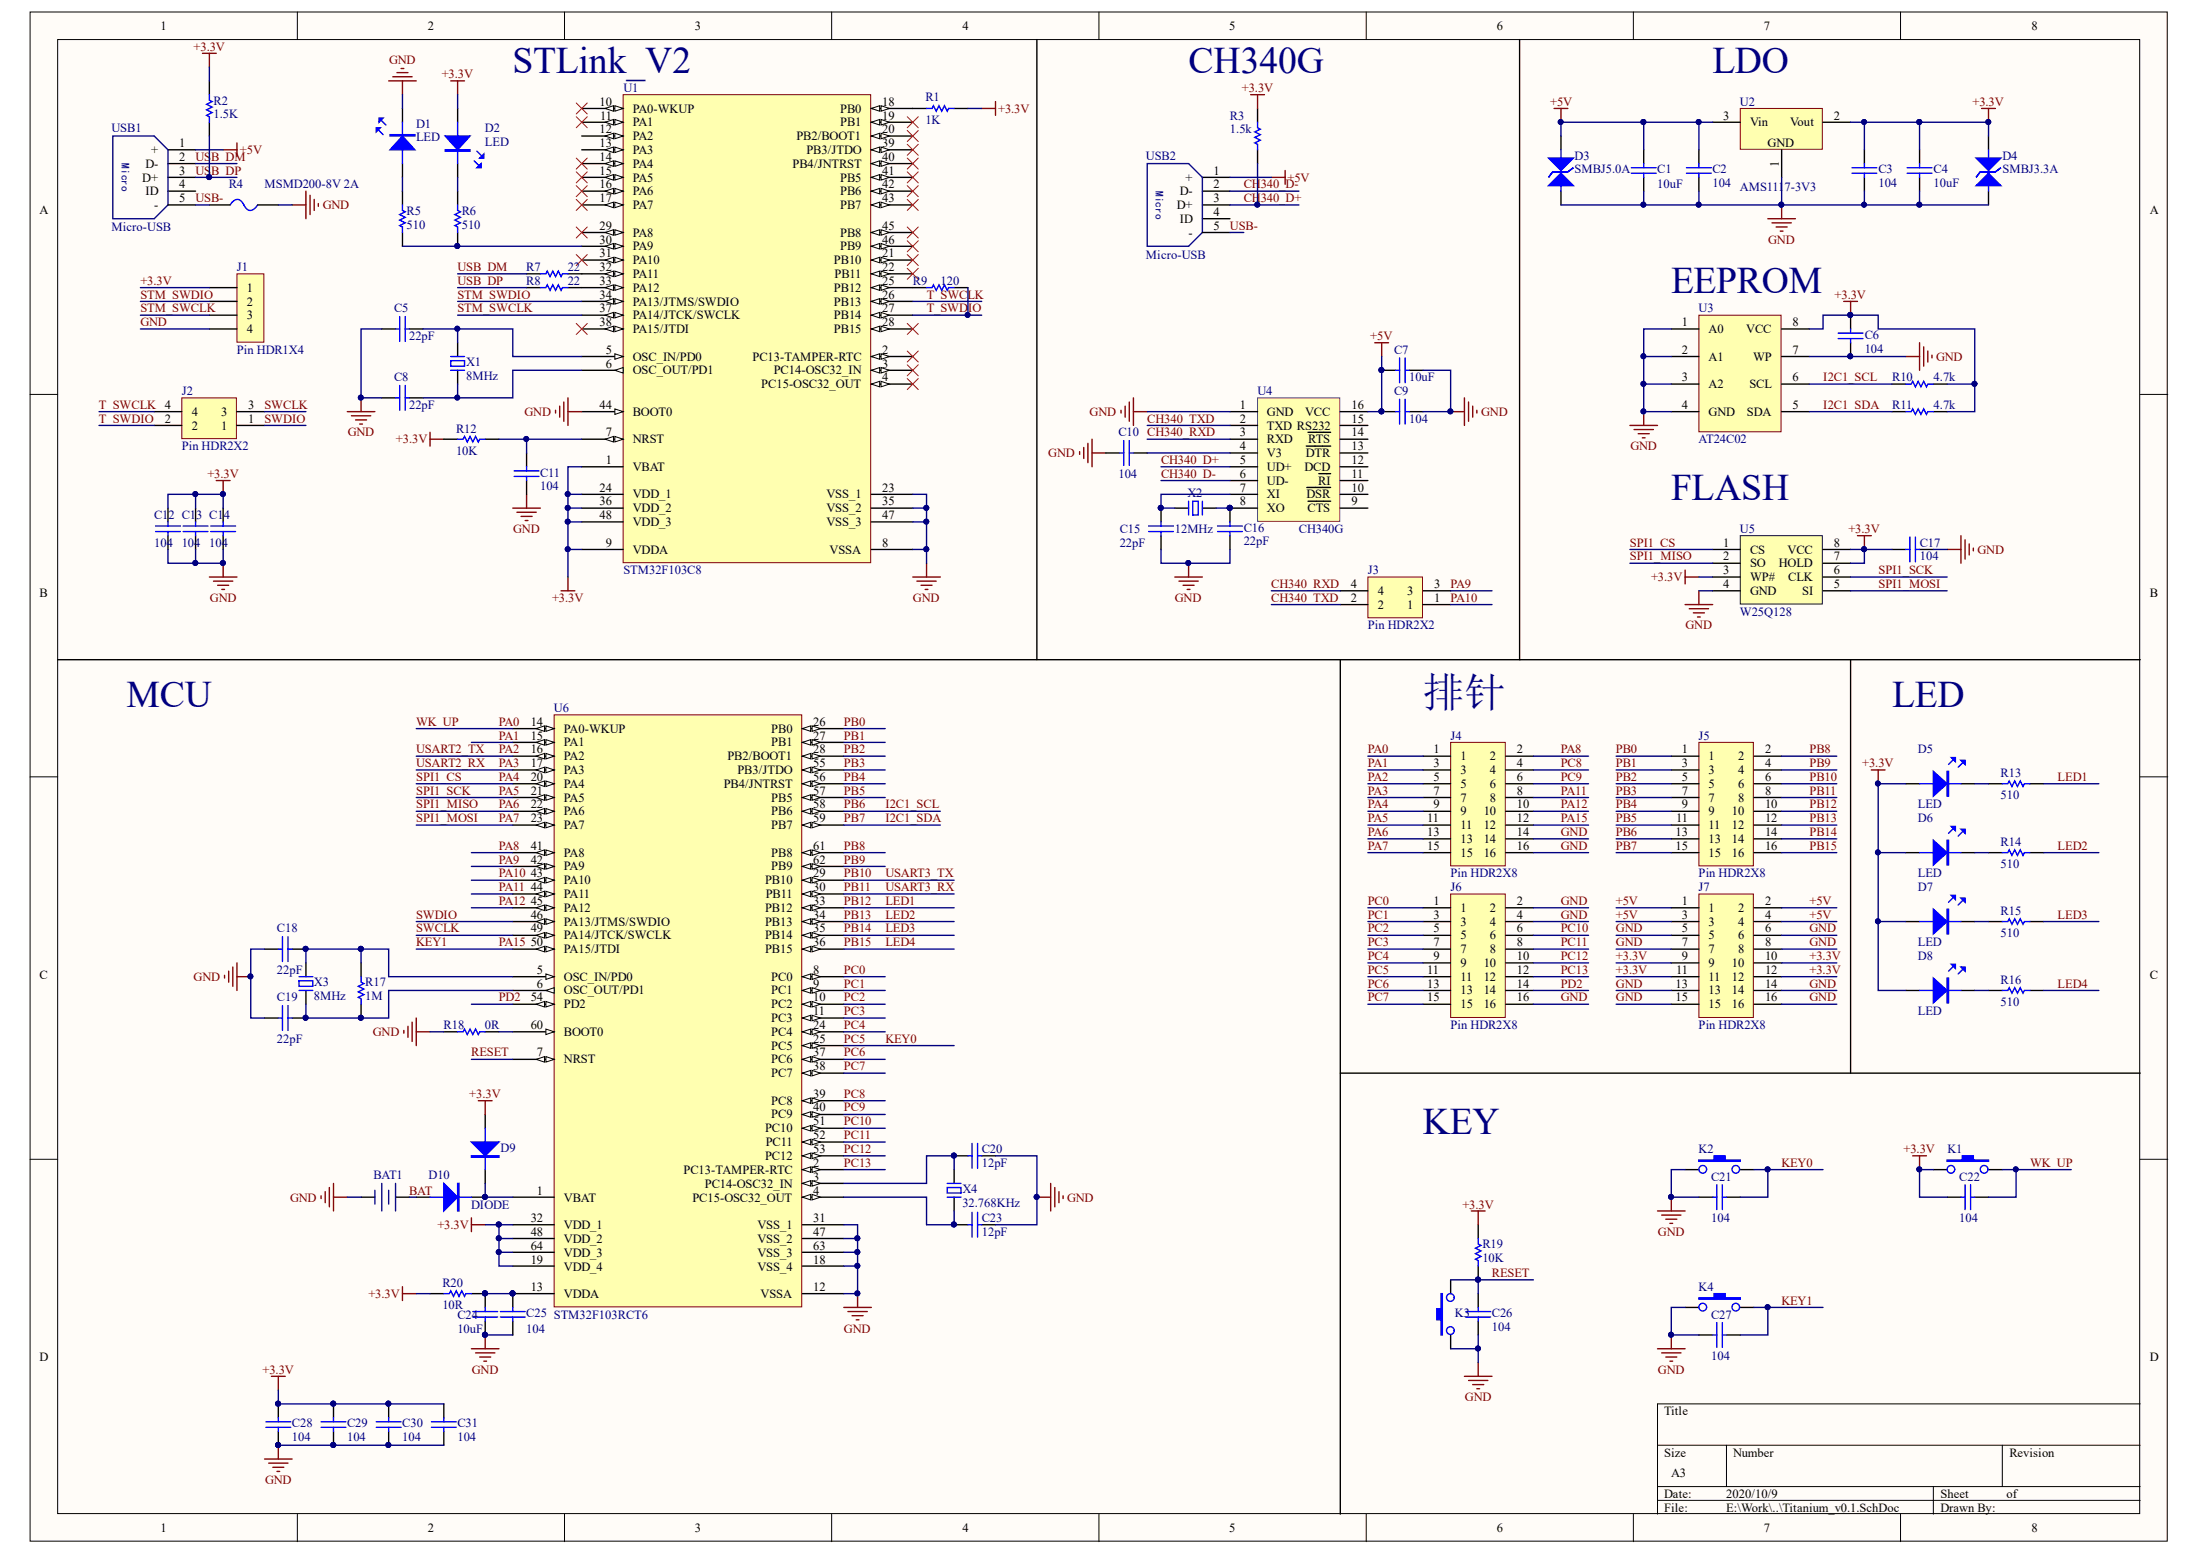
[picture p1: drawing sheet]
# Altium project Titanium_v0.1.PrjPcb
1 sheet, 85 parts. Net scope: global (net labels, ports and power ports of the same name join across sheets).
Board file: Titanium_v0.1.pcbdoc

## Sheet Titanium_v0.1.SchDoc
size A3

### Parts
BAT1  CR1220  [CR1220-A]  (value not drawn)
C1  10uF  [1210C]
C2  104  [0603C]
C3  104  [0603C]
C4  10uF  [1210C]
C5  22pF  [0603C]
C6  104  [0603C]
C7  10uF  [0603C]
C8  22pF  [0603C]
C9  104  [0603C]
C10  104  [0603C]
C11  104  [0603C]
C12  104  [0603C]
C13  104  [0603C]
C14  104  [0603C]
C15  22pF  [0603C]
C16  22pF  [0603C]
C17  104  [0603C]
C18  22pF  [0603C]
C19  22pF  [0603C]
C20  12pF  [0603C]
C21  104  [0603C]
C22  104  [0603C]
C23  12pF  [0603C]
C24  10uF  [0603C]
C25  104  [0603C]
C26  104  [0603C]
C27  104  [0603C]
C28  104  [0603C]
C29  104  [0603C]
C30  104  [0603C]
C31  104  [0603C]
D1  LED  [LED-0603B]
D2  LED  [LED-0603B]
D3  SMBJ5.0A  [SMB/DO-214AA]
D4  SMBJ3.3A  [SMB/DO-214AA]
D5  LED  [LED-0603B]
D6  LED  [LED-0603B]
D7  LED  [LED-0603B]
D8  LED  [LED-0603B]
D9  DIODE  [LL34]  (value not drawn)
D10  DIODE  [LL34]
J1  Pin HDR1X4  [Pin HDR1X4/2.54mm-S]
J2  Pin HDR2X2  [Pin HDR2X2/2.54mm-S]
J3  Pin HDR2X2  [Pin HDR2X2/2.54mm-S]
J4  Pin HDR2X8  [Pin HDR2X8/2.54mm-S]
J5  Pin HDR2X8  [Pin HDR2X8/2.54mm-S]
J6  Pin HDR2X8  [Pin HDR2X8/2.54mm-S]
J7  Pin HDR2X8  [Pin HDR2X8/2.54mm-S]
K1  KEY  [DIP-6X6X5]  (value not drawn)
K2  KEY  [DIP-6X6X5]  (value not drawn)
K3  KEY  [DIP-6X6X5]  (value not drawn)
K4  KEY  [DIP-6X6X5]  (value not drawn)
R1  1K  [0603R]
R2  1.5K  [0603R]
R3  1.5k  [0603R]
R4  MSMD200-8V 2A  [0805R]
R5  510  [0603R]
R6  510  [0603R]
R7  22  [0603R]
R8  22  [0603R]
R9  120  [0603R]
R10  4.7k  [0603R]
R11  4.7k  [0603R]
R12  10K  [0603R]
R13  510  [0603R]
R14  510  [0603R]
R15  510  [0603R]
R16  510  [0603R]
R17  1M  [0603R]
R18  0R  [0603R]
R19  10K  [0603R]
R20  10R  [0603R]
U1  STM32F103C8  [LQFP48 7X7]
U2  AMS1117-3V3  [SOT89]
U3  AT24C02  [SOP8]
U4  CH340G  [SOP16]
U5  W25Q128  [SOIC8]
U6  STM32F103RCT6  [LQFP64 10x10]
USB1  Micro-USB  [USB-MICRO_A]
USB2  Micro-USB  [USB-MICRO_A]
X1  8MHz  [OSC 5032-2P]
X2  12MHz  [OSC HC-49SMD]
X3  8MHz  [OSC 5032-2P]
X4  32.768KHz  [OSC 3215-2P]

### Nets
+3.3V: C3.2 C4.2 C6.2 C12.1 C13.1 C14.1 C17.2 C22.1 C28.2 C29.2 C30.2 C31.2 D2.A D4.K D5.A D6.A D7.A D8.A D9.A J1.1 J7.9 J7.10 J7.11 J7.12 K1.1 R1.2 R2.2 R3.1 R10.2 R11.2 R12.1 R19.2 R20.1 U1.1(VBAT) U1.9(VDDA) U1.24(VDD_1) U1.36(VDD_2) U1.48(VDD_3) U2.2(Vout) U3.8(VCC) U5.3(WP#) U5.7(HOLD) U5.8(VCC) U6.19(VDD_4) U6.32(VDD_1) U6.48(VDD_2) U6.64(VDD_3)
+5V: C1.2 C2.2 C7.2 C9.2 D3.K J7.1 J7.2 J7.3 J7.4 U2.3(Vin) U4.16(VCC) USB1.1(+) USB2.1(+)
GND: BAT1.2 C1.1 C2.1 C3.1 C4.1 C5.2 C6.1 C7.1 C8.2 C9.1 C10.2 C11.2 C12.2 C13.2 C14.2 C15.1 C16.1 C17.1 C18.1 C19.1 C20.1 C21.1 C23.1 C24.1 C25.1 C26.1 C27.1 C28.1 C29.1 C30.1 C31.1 D1.K D3.A D4.A J1.4 J4.14 J4.16 J6.2 J6.4 J6.16 J7.5 J7.6 J7.7 J7.8 J7.13 J7.14 J7.15 J7.16 K2.1 K3.1 K4.1 R4.2 R18.1 U1.8(VSSA) U1.23(VSS_1) U1.35(VSS_2) U1.44(BOOT0) U1.47(VSS_3) U2.1(GND) U3.1(A0) U3.2(A1) U3.3(A2) U3.4(GND) U3.7(WP) U4.1(GND) U5.4(GND) U6.12(VSSA) U6.18(VSS_4) U6.31(VSS_1) U6.47(VSS_2) U6.63(VSS_3)
BAT: BAT1.1 D10.A
CH340_D+: R3.2 U4.5(UD+) USB2.3(D+)
CH340_D-: U4.6(UD-) USB2.2(D-)
CH340_RXD: J3.4 U4.3(RXD)
CH340_TXD: J3.2 U4.2(TXD)
I2C1_SCL: J5.13 R10.1 U3.6(SCL) U6.58(PB6)  [also labelled PB6]
I2C1_SDA: J5.15 R11.1 U3.5(SDA) U6.59(PB7)  [also labelled PB7]
KEY0: C21.2 J6.11 K2.3 U6.25(PC5)  [also labelled PC5]
KEY1: C27.2 J4.12 K4.3 U6.50(PA15/JTDI)  [also labelled PA15]
LED1: J5.10 R13.2 U6.33(PB12)  [also labelled PB12]
LED2: J5.12 R14.2 U6.34(PB13)  [also labelled PB13]
LED3: J5.14 R15.2 U6.35(PB14)  [also labelled PB14]
LED4: J5.16 R16.2 U6.36(PB15)  [also labelled PB15]
PA0: C22.2 J4.1 K1.3 U6.14(PA0-WKUP)  [also labelled WK_UP]
PA1: J4.3 U6.15(PA1)
PA2: J4.5 U6.16(PA2)  [also labelled USART2_TX]
PA3: J4.7 U6.17(PA3)  [also labelled USART2_RX]
PA4: J4.9 U5.1(CS) U6.20(PA4)  [also labelled SPI1_CS]
PA5: J4.11 U5.6(CLK) U6.21(PA5)  [also labelled SPI1_SCK]
PA6: J4.13 U5.2(SO) U6.22(PA6)  [also labelled SPI1_MISO]
PA7: J4.15 U5.5(SI) U6.23(PA7)  [also labelled SPI1_MOSI]
PA8: J4.2 U6.41(PA8)
PA9: J3.3 U6.42(PA9)
PA10: J3.1 U6.43(PA10)
PA11: J4.8 U6.44(PA11)
PA12: J4.10 U6.45(PA12)
PB0: J5.1 U6.26(PB0)
PB1: J5.3 U6.27(PB1)
PB2: J5.5 U6.28(PB2/BOOT1)
PB3: J5.7 U6.55(PB3/JTDO)
PB4: J5.9 U6.56(PB4/JNTRST)
PB5: J5.11 U6.57(PB5)
PB8: J5.2 U6.61(PB8)
PB9: J5.4 U6.62(PB9)
PB10: J5.6 U6.29(PB10)  [also labelled USART3_TX]
PB11: J5.8 U6.30(PB11)  [also labelled USART3_RX]
PC0: J6.1 U6.8(PC0)
PC1: J6.3 U6.9(PC1)
PC2: J6.5 U6.10(PC2)
PC3: J6.7 U6.11(PC3)
PC4: J6.9 U6.24(PC4)
PC6: J6.13 U6.37(PC6)
PC7: J6.15 U6.38(PC7)
PC8: J4.4 U6.39(PC8)
PC9: J4.6 U6.40(PC9)
PC10: J6.6 U6.51(PC10)
PC11: J6.8 U6.52(PC11)
PC12: J6.10 U6.53(PC12)
PC13: J6.12 U6.2(PC13-TAMPER-RTC)
PD2: J6.14 U6.54(PD2)
RESET: C26.2 K3.3 R19.1 U6.7(NRST)
STM_SWCLK: J1.3 U1.37(PA14/JTCK/SWCLK)
STM_SWDIO: J1.2 U1.34(PA13/JTMS/SWDIO)
SWCLK: J2.3 U6.49(PA14/JTCK/SWCLK)
SWDIO: J2.1 U6.46(PA13/JTMS/SWDIO)
T_SWCLK: J2.4 U1.26(PB13)
T_SWDIO: J2.2 R9.2 U1.27(PB14)
USB-: R4.1 USB1.5(-) USB2.5(-)
USB_DM: R7.1 USB1.2(D-)
USB_DP: R2.1 R8.1 USB1.3(D+)
NetC5_1: C5.1 U1.5(OSC_IN/PD0) X1.2
NetC8_1: C8.1 U1.6(OSC_OUT/PD1) X1.1
NetC10_1: C10.1 U4.4(V3)
NetC11_1: C11.1 R12.2 U1.7(NRST)
NetC15_2: C15.2 U4.7(XI) X2.2
NetC16_2: C16.2 U4.8(XO) X2.1
NetC18_2: C18.2 R17.2 U6.5(OSC_IN/PD0) X3.2
NetC19_2: C19.2 R17.1 U6.6(OSC_OUT/PD1) X3.1
NetC20_2: C20.2 U6.3(PC14-OSC32_IN) X4.1
NetC23_2: C23.2 U6.4(PC15-OSC32_OUT) X4.2
NetC24_2: C24.2 C25.2 R20.2 U6.13(VDDA)
NetD1_A: D1.A R5.2
NetD2_K: D2.K R6.2
NetD5_K: D5.K R13.1
NetD6_K: D6.K R14.1
NetD7_K: D7.K R15.1
NetD8_K: D8.K R16.1
NetD9_K: D9.K D10.K U6.1(VBAT)
NetR1_1: R1.1 U1.18(PB0)
NetR5_1: R5.1 R6.1 U1.30(PA9)
NetR7_2: R7.2 U1.32(PA11)
NetR8_2: R8.2 U1.33(PA12)
NetR9_1: R9.1 U1.25(PB12)
NetR18_2: R18.2 U6.60(BOOT0)

Not connected (* = marked no-connect by the designer): U1 2(PC13-TAMPER-RTC)* 3(PC14-OSC32_IN)* 4(PC15-OSC32_OUT)* 10(PA0-WKUP)* 11(PA1)* 12(PA2) 13(PA3) 14(PA4)* 15(PA5)* 16(PA6)* 17(PA7)* 19(PB1)* 20(PB2/BOOT1)* 21(PB10)* 22(PB11)* 28(PB15)* 29(PA8)* 31(PA10)* 38(PA15/JTDI)* 39(PB3/JTDO)* 40(PB4/JNTRST)* 41(PB5)* 42(PB6)* 43(PB7)* 45(PB8)* 46(PB9)*; U4 9(~{CTS}) 10(~{DSR}) 11(~{RI}) 12(DCD) 13(~{DTR}) 14(~{RTS}) 15(RS232); USB1 4(ID); USB2 4(ID)

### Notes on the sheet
- (near U1) STLink_V2
- (near R3) CH340G
- (near U2) LDO
- (near U3) EEPROM
- FLASH
- MCU
- (near J4) 排针
- LED
- KEY
